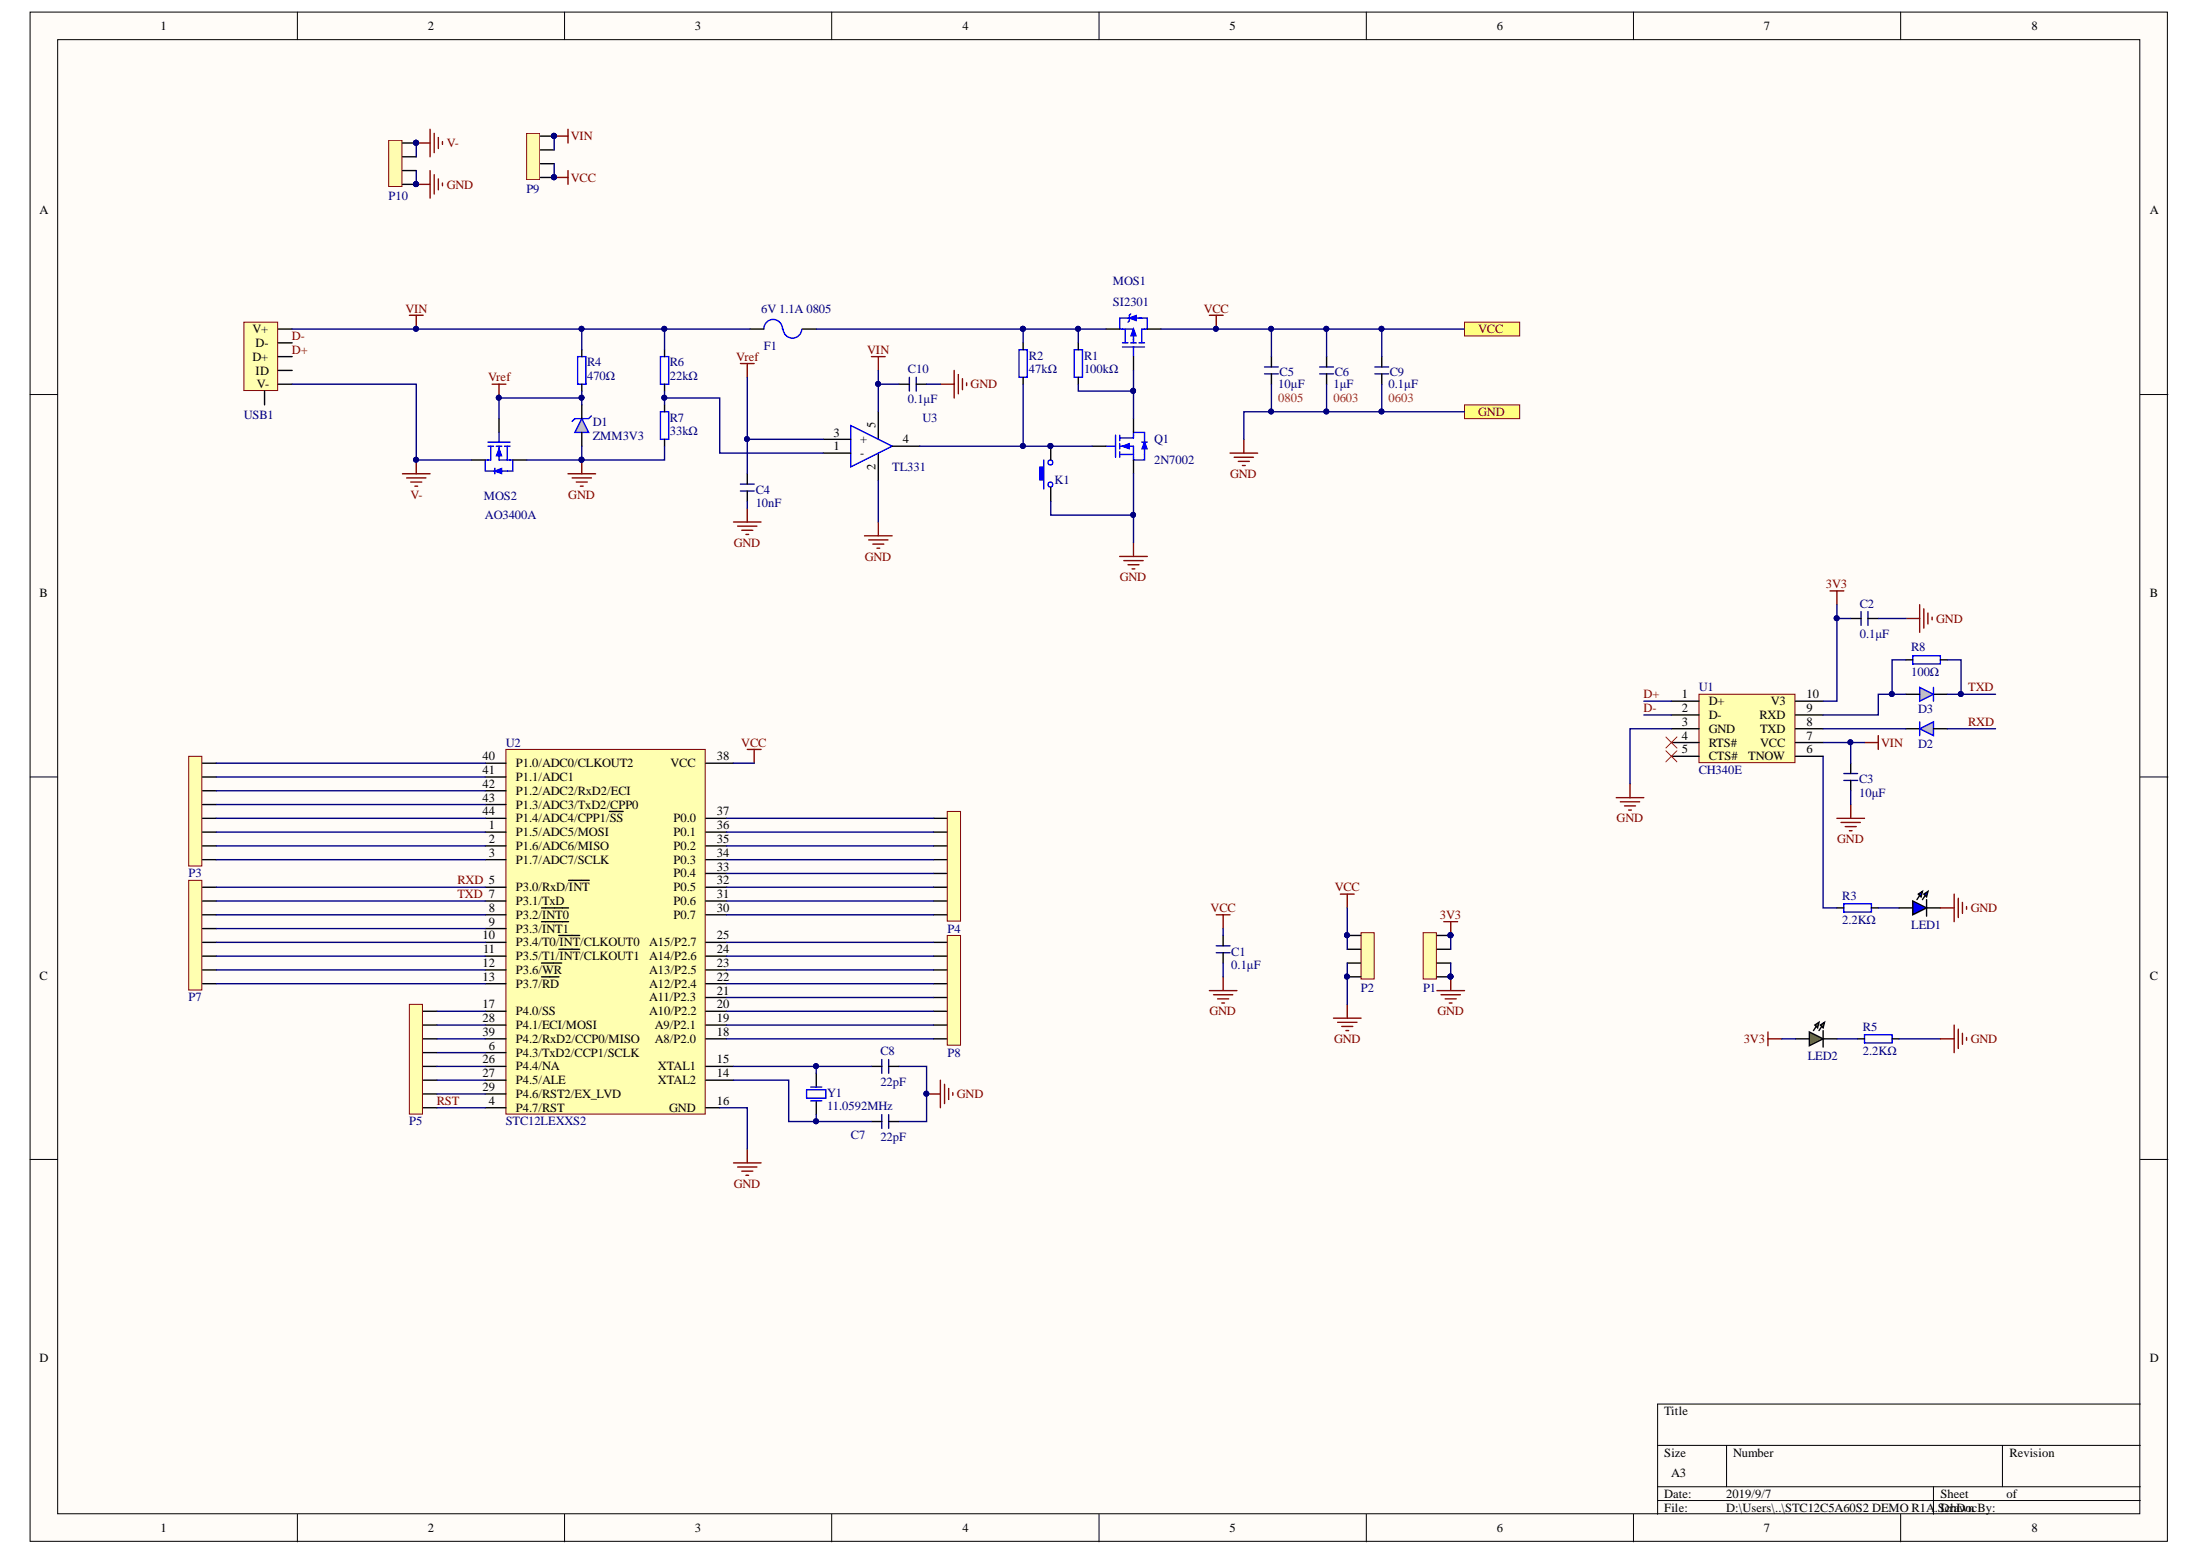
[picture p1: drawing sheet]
# Altium project STC12C5A60S2 DEMO R1A.PrjPcb
1 sheet, 42 parts. Net scope: flat (ports and power ports of the same name join across sheets).
Board files: STC12C5A60S2 DEMO R1A - ˿ӡ.PcbDoc, STC12C5A60S2 DEMO R1A.PcbDoc, 20190522.PcbDoc

## Sheet STC12C5A60S2 DEMO R1A.SchDoc
size A3

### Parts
C1  0.1μF  [C_0603]
C2  0.1μF  [C_0603]
C3  10μF  [C_0603]
C4  10nF  [C_0603]
C5  10μF  [C_0805]
C6  1μF  [C_0603]
C7  22pF  [C_0603]
C8  22pF  [C_0603]
C9  0.1μF  [C_0603]
C10  0.1μF  [C_0603]
D1  ZMM3V3  [SOD_80]
D2  1N4148WS  [SOD_323]  (value not drawn)
D3  1N4148WS  [SOD_323]  (value not drawn)
F1  6V 1.1A 0805  [FB_0805]
K1  TACT SWITCH_2_SMD  [TACT SWITCH_2_SMD]  (value not drawn)
LED1  LED_0603-B  [LED_0603-B]  (value not drawn)
LED2  LED_0603-G  [LED_0603-G]  (value not drawn)
MOS1  SI2301  [SOT_23_3]
MOS2  AO3400A  [SOT_23_3]
P1  PIN4  [PIN_4]  (value not drawn)
P2  PIN4  [PIN_4]  (value not drawn)
P3  PIN8  [PIN_8]  (value not drawn)
P4  PIN8  [PIN_8]  (value not drawn)
P5  PIN8  [PIN_8]  (value not drawn)
P7  PIN8  [PIN_8]  (value not drawn)
P8  PIN8  [PIN_8]  (value not drawn)
P9  PIN4  [PIN_4]  (value not drawn)
P10  PIN4  [PIN_4]  (value not drawn)
Q1  2N7002  [SOT_23_3]
R1  100kΩ  [R_0603]
R2  47kΩ  [R_0603]
R3  2.2KΩ  [R_0603]
R4  470Ω  [R_0603]
R5  2.2KΩ  [R_0603]
R6  22kΩ  [R_0603]
R7  33kΩ  [R_0603]
R8  100Ω  [R_0603]
U1  CH340E  [MSOP_10]
U2  STC12LEXXS2  [LQFP_44]
U3  TL331  [SOT_23_5]
USB1  MICRO USB B  [MICRO USB B]  (value not drawn)
Y1  11.0592MHz  [Crystal_HC_49US]

### Ports
GND, VCC

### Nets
3V3: C2.2 LED2.1 P1.3 P1.4 U1.10(V3)
GND: C1.2 C2.1 C3.1 C4.2 C5.2 C6.2 C7.2 C8.2 C9.2 C10.2 D1.1(A) K1.1 LED1.2 MOS2.2(S) P1.1 P1.2 P2.1 P2.2 P10.3 P10.4 Q1.2(S) R5.2 R7.1 U1.3(GND) U2.16(GND) U3.2(GND) ; port GND
V-: MOS2.3(D) P10.1 P10.2 USB1.5(V-)
VCC: C1.1 C5.1 C6.1 C9.1 MOS1.3(D) P2.3 P2.4 P9.3 P9.4 U2.38(VCC) ; port VCC
VIN: C3.2 C10.1 F1.1 P9.1 P9.2 R4.2 R6.2 U1.7(VCC) U3.5(VCC) USB1.1(V+)
Vref: C4.1 D1.2(K) MOS2.1(G) R4.1 U3.3(+)
D+: U1.1(D+) USB1.3(D+)
D-: U1.2(D-) USB1.2(D-)
RST: P5.8 U2.4(P4.7/RST)
RXD: D2.1(A) P7.1 U2.5(P3.0/RxD/~{INT})
TXD: D3.2(K) P7.2 R8.2 U2.7(P3.1/TxD)
NetC7_1: C7.1 U2.14(XTAL2) Y1.1(OSC1)
NetC8_1: C8.1 U2.15(XTAL1) Y1.2(OSC2)
NetD2_2: D2.2(K) U1.8(TXD)
NetD3_1: D3.1(A) R8.1 U1.9(RXD)
NetF1_2: F1.2 MOS1.2(S) R1.2 R2.2
NetK1_2: K1.2 Q1.1(G) R2.1 U3.4(OUT)
NetLED1_1: LED1.1 R3.2
NetLED2_2: LED2.2 R5.1
NetMOS1_1: MOS1.1(G) Q1.3(D) R1.1
NetP3_1: P3.1 U2.40(P1.0/ADC0/CLKOUT2)
NetP3_2: P3.2 U2.41(P1.1/ADC1)
NetP3_3: P3.3 U2.42(P1.2/ADC2/RxD2/ECI)
NetP3_4: P3.4 U2.43(P1.3/ADC3/TxD2/CPP0)
NetP3_5: P3.5 U2.44(P1.4/ADC4/CPP1/~{SS})
NetP3_6: P3.6 U2.1(P1.5/ADC5/MOSI)
NetP3_7: P3.7 U2.2(P1.6/ADC6/MISO)
NetP3_8: P3.8 U2.3(P1.7/ADC7/SCLK)
NetP4_1: P4.1 U2.30(P0.7)
NetP4_2: P4.2 U2.31(P0.6)
NetP4_3: P4.3 U2.32(P0.5)
NetP4_4: P4.4 U2.33(P0.4)
NetP4_5: P4.5 U2.34(P0.3)
NetP4_6: P4.6 U2.35(P0.2)
NetP4_7: P4.7 U2.36(P0.1)
NetP4_8: P4.8 U2.37(P0.0)
NetP5_1: P5.1 U2.17(P4.0/SS)
NetP5_2: P5.2 U2.28(P4.1/ECI/MOSI)
NetP5_3: P5.3 U2.39(P4.2/RxD2/CCP0/MISO)
NetP5_4: P5.4 U2.6(P4.3/TxD2/CCP1/SCLK)
NetP5_5: P5.5 U2.26(P4.4/NA)
NetP5_6: P5.6 U2.27(P4.5/ALE)
NetP5_7: P5.7 U2.29(P4.6/RST2/EX_LVD)
NetP7_3: P7.3 U2.8(P3.2/~{INT0})
NetP7_4: P7.4 U2.9(P3.3/~{INT1})
NetP7_5: P7.5 U2.10(P3.4/T0/~{INT}/CLKOUT0)
NetP7_6: P7.6 U2.11(P3.5/T1/~{INT}/CLKOUT1)
NetP7_7: P7.7 U2.12(P3.6/~{WR})
NetP7_8: P7.8 U2.13(P3.7/~{RD})
NetP8_1: P8.1 U2.18(A8/P2.0)
NetP8_2: P8.2 U2.19(A9/P2.1)
NetP8_3: P8.3 U2.20(A10/P2.2)
NetP8_4: P8.4 U2.21(A11/P2.3)
NetP8_5: P8.5 U2.22(A12/P2.4)
NetP8_6: P8.6 U2.23(A13/P2.5)
NetP8_7: P8.7 U2.24(A14/P2.6)
NetP8_8: P8.8 U2.25(A15/P2.7)
NetR3_1: R3.1 U1.6(TNOW)
NetR6_1: R6.1 R7.2 U3.1(-)

Not connected (* = marked no-connect by the designer): U1 4(RTS#)* 5(CTS#)*; USB1 0(GND) 4(ID)

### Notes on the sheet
- 0805
- 0603
- (near C9) 0603
